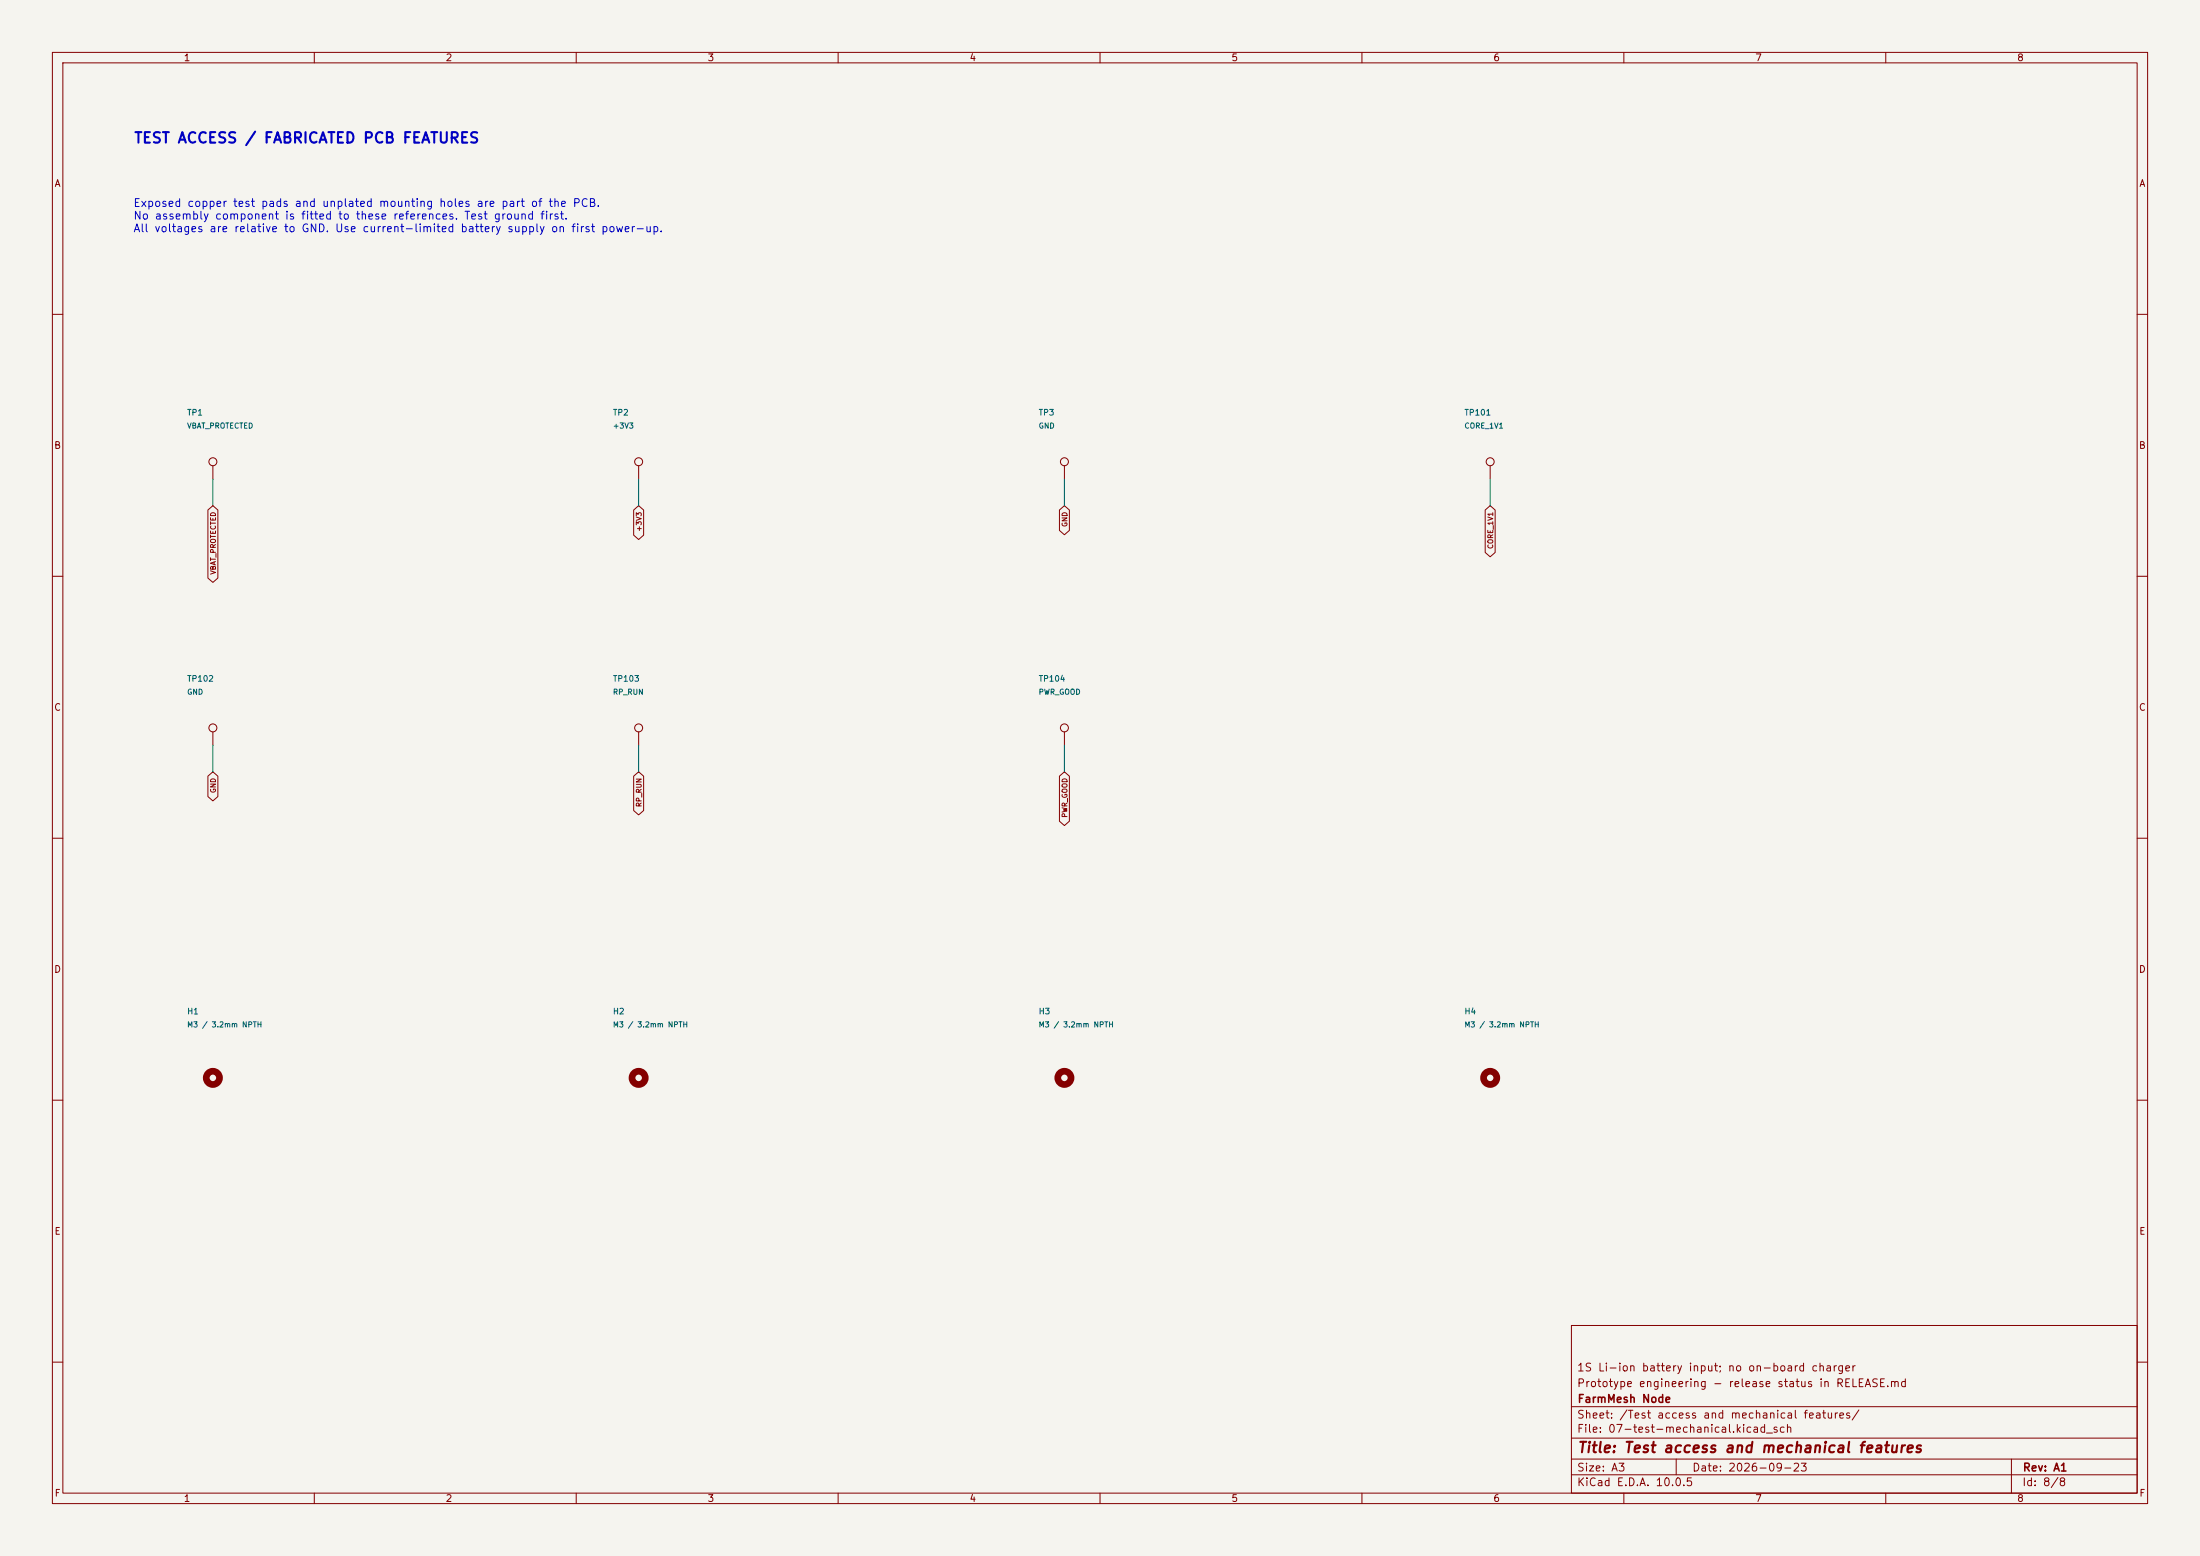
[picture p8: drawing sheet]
<svg xmlns="http://www.w3.org/2000/svg" width="420mm" height="297mm" viewBox="0 0 420 297" stroke-linecap="round" stroke-linejoin="round" font-family="sans-serif">
<path d="M0 0h420v297h-420z" fill="#f5f4ef" stroke="#f5f4ef" stroke-width=".19"/>
<g fill="none" stroke="#840000" stroke-width=".19">
<path d="M10 10h400v277h-400zM12 12h396v273h-396zM60 10v2M110 10v2M160 10v2M210 10v2M260 10v2M310 10v2M360 10v2M10 60h2M408 60h2M39.7 97.4l.9-.9 1 .9v12.9l-1 .9-.9-.9z"/>
<path d="M40.6 88.9v2.5M121 97.4l.9-.9 1 .9v4.7l-1 .9-.9-.9zM121.9 88.9v2.5M202.2 97.4l1-.9 1 .9v3.8l-1 .9-1-.9zM203.2 88.9v2.5M283.5 97.4l1-.9 .9 .9v8.1l-.9 .8-1-.8zM284.5 88.9v2.5M10 110h2M408 110h2M40.6 139.7v2.5M121.9 139.7v2.5M203.2 139.7v2.5"/>
<path d="M10 160h2M39.7 148.2l.9-.9 1 .9v3.8l-1 .9-.9-.9zM121 148.2l.9-.9 1 .9v6.5l-1 .8-.9-.8zM202.2 148.2l1-.9 1 .9v8.5l-1 .9-1-.9zM408 160h2M10 210h2M408 210h2M300 253h108v32h-108zM10 260h2M300 278.5h108M300 274.5h108M300 268.5h108"/>
<path d="M320 278.5v3M384 278.5v6.5M408 260h2M60 285v2M110 285v2M160 285v2M210 285v2M260 285v2M300 281.5h108M310 285v2M360 285v2"/>
<circle cx="40.6" cy="88.1" r=".76"/>
<circle cx="121.9" cy="88.1" r=".76"/>
<circle cx="203.2" cy="88.1" r=".76"/>
<circle cx="284.5" cy="88.1" r=".76"/>
<circle cx="40.6" cy="138.9" r=".76"/>
<circle cx="121.9" cy="138.9" r=".76"/>
<circle cx="203.2" cy="138.9" r=".76"/>
</g>
<g fill="none" stroke="#840000" stroke-width="1.3">
<circle cx="40.6" cy="205.7" r="1.27"/>
<circle cx="121.9" cy="205.7" r="1.27"/>
<circle cx="203.2" cy="205.7" r="1.27"/>
<circle cx="284.5" cy="205.7" r="1.27"/>
</g>
<path d="M40.6 91.4v5.1M121.9 91.4v5.1M203.2 91.4v5.1M284.5 91.4v5.1M40.6 142.2v5.1M121.9 142.2v5.1M203.2 142.2v5.1" fill="none" stroke="#009600" stroke-width=".19"/>
<text font-size="2" fill="#0000c2" x="25.5" y="27.8">TEST ACCESS / FABRICATED PCB FEATURES</text>
<text font-size="2" fill="#840000" x="301" y="277.8">Title: Test access and mechanical features</text>
<g font-size="1.5" fill="#0000c2">
<text x="25.4" y="39.9">Exposed copper test pads and unplated mounting holes are part of the PCB.</text>
<text x="25.4" y="42.3">No assembly component is fitted to these references. Test ground first.</text>
<text x="25.4" y="44.7">All voltages are relative to GND. Use current-limited battery supply on first power-up.</text>
</g>
<g font-size="1.5" fill="#840000">
<text x="300.9" y="262.1">1S Li-ion battery input; no on-board charger</text>
<text x="300.9" y="265.1">Prototype engineering - release status in RELEASE.md</text>
<text x="301" y="268.1">FarmMesh Node</text>
<text x="300.9" y="273.8">File: 07-test-mechanical.kicad_sch</text>
<text x="300.9" y="271.1">Sheet: /Test access and mechanical features/</text>
<text x="300.9" y="281.2">Size: A3</text>
<text x="322.9" y="281.2">Date: 2026-09-23</text>
<text x="386" y="281.2">Rev: A1</text>
<text x="300.9" y="284">KiCad E.D.A. 10.0.5</text>
<text x="385.9" y="284">Id: 8/8</text>
</g>
<g font-size="1.3" fill="#840000">
<text x="35" y="12">1</text>
<text x="85" y="12">2</text>
<text x="135" y="12">3</text>
<text x="185" y="12">4</text>
<text x="235" y="12">5</text>
<text x="285" y="12">6</text>
<text x="335" y="12">7</text>
<text x="385" y="12">8</text>
<text x="10.3" y="36">A</text>
<text x="408.3" y="36">A</text>
<text x="10.2" y="86">B</text>
<text x="408.2" y="86">B</text>
<text x="10.2" y="136">C</text>
<text x="408.2" y="136">C</text>
<text x="10.2" y="186">D</text>
<text x="408.2" y="186">D</text>
<text x="10.3" y="236">E</text>
<text x="408.3" y="236">E</text>
<text x="10.3" y="286">F</text>
<text x="35" y="287">1</text>
<text x="85" y="287">2</text>
<text x="135" y="287">3</text>
<text x="185" y="287">4</text>
<text x="235" y="287">5</text>
<text x="285" y="287">6</text>
<text x="335" y="287">7</text>
<text x="385" y="287">8</text>
<text x="408.3" y="286">F</text>
</g>
<g font-size="1.1" fill="#006464">
<text x="35.6" y="79.6">TP1</text>
<text x="116.9" y="79.6">TP2</text>
<text x="198.2" y="79.6">TP3</text>
<text x="279.5" y="79.6">TP101</text>
<text x="35.6" y="130.4">TP102</text>
<text x="116.9" y="130.4">TP103</text>
<text x="198.2" y="130.4">TP104</text>
<text x="35.6" y="193.9">H1</text>
<text x="116.9" y="193.9">H2</text>
<text x="198.2" y="193.9">H3</text>
<text x="279.5" y="193.9">H4</text>
</g>
<g font-size="1" fill="#006464">
<text x="35.6" y="82">VBAT_PROTECTED</text>
<text x="116.9" y="82">+3V3</text>
<text x="198.2" y="82">GND</text>
<text x="279.5" y="82">CORE_1V1</text>
<text x="35.6" y="132.8">GND</text>
<text x="116.9" y="132.8">RP_RUN</text>
<text x="198.2" y="132.8">PWR_GOOD</text>
<text x="35.6" y="196.3">M3 / 3.2mm NPTH</text>
<text x="116.9" y="196.3">M3 / 3.2mm NPTH</text>
<text x="198.2" y="196.3">M3 / 3.2mm NPTH</text>
<text x="279.5" y="196.3">M3 / 3.2mm NPTH</text>
</g>
<g font-size="1" fill="#840000">
<text x="122.7" y="101.6" transform="rotate(-90 122.7 101.6)">+3V3</text>
<text x="204" y="100.7" transform="rotate(-90 204 100.7)">GND</text>
<text x="285.3" y="104.9" transform="rotate(-90 285.3 104.9)">CORE_1V1</text>
<text x="41.4" y="109.8" transform="rotate(-90 41.4 109.8)">VBAT_PROTECTED</text>
<text x="41.4" y="151.5" transform="rotate(-90 41.4 151.5)">GND</text>
<text x="122.7" y="154.1" transform="rotate(-90 122.7 154.1)">RP_RUN</text>
<text x="204" y="156.2" transform="rotate(-90 204 156.2)">PWR_GOOD</text>
</g>
</svg>
